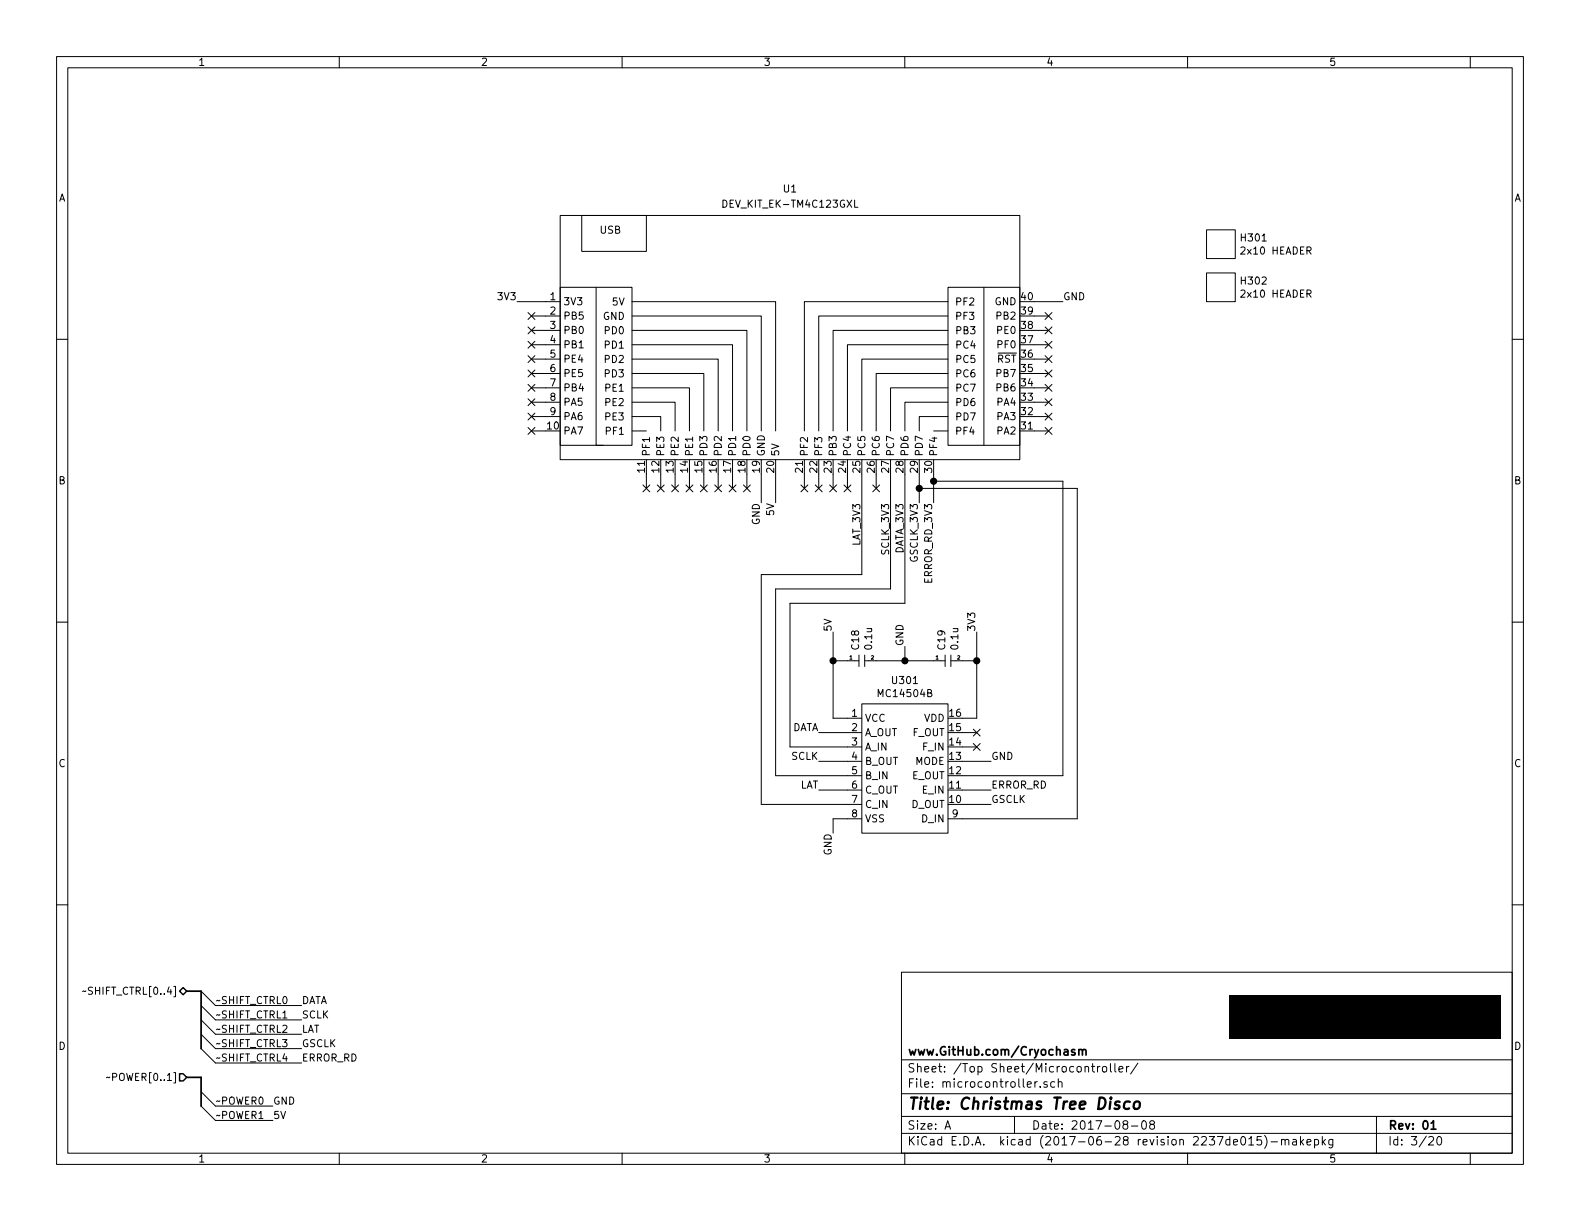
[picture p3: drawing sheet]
EESchema Schematic File Version 2
LIBS:local
LIBS:Christmas_Tree_Disco-cache
EELAYER 26 0
EELAYER END
$Descr A 11000 8500
encoding utf-8
Sheet 3 20
Title "Christmas Tree Disco"
Date "2017-08-08"
Rev "01"
Comp "www.GitHub.com/Cryochasm"
Comment1 ""
Comment2 ""
Comment3 ""
Comment4 ""
$EndDescr
$Comp
L DEV_KIT_EK-TM4C123GXL U1
U 1 1
P 5500 2500
F 0 "U1" H 5500 3687 50  0000 C CNN
F 1 "DEV_KIT_EK-TM4C123GXL" H 5500 3581 50  0000 C CNN
F 2 "local:DEV_KIT_EK-TM4C123GXL" V 6050 1500 60  0001 C CNN
F 3 "http://www.ti.com/lit/ds/spms376e/spms376e.pdf" V 6050 1500 60  0001 C CNN
F 4 "EK-TM4C123GXL" H 5500 2500 60  0001 C CNN "MPN"
F 5 "Development Boards & Kits - ARM TIVA LaunchPAD" H 5500 2500 60  0001 C CNN "Description"
F 6 "No" H 5500 2500 60  0001 C CNN "Included in BOM"
	1    5500 2500
	1    0    0    -1  
$EndComp
Text HLabel 1300 7500 0    50   Input ~ 0
~~POWER[0..1]
Wire Bus Line
	1300 7500 1400 7500
Wire Bus Line
	1400 7500 1400 7700
Entry Wire Line
	1400 7600 1500 7700
Entry Wire Line
	1400 7700 1500 7800
Wire Wire Line
	1500 7700 1900 7700
Wire Wire Line
	1500 7800 1900 7800
Text Label 1900 7800 0    50   ~ 0
5V
Text Label 1900 7700 0    50   ~ 0
GND
Text Label 1500 7700 0    50   ~ 0
~~POWER0
Text Label 1500 7800 0    50   ~ 0
~~POWER1
Text HLabel 1300 6900 0    50   BiDi ~ 0
~~SHIFT_CTRL[0..4]
Wire Bus Line
	1300 6900 1400 6900
Wire Bus Line
	1400 6900 1400 7300
Entry Wire Line
	1400 6900 1500 7000
Entry Wire Line
	1400 7000 1500 7100
Entry Wire Line
	1400 7100 1500 7200
Entry Wire Line
	1400 7200 1500 7300
Entry Wire Line
	1400 7300 1500 7400
Wire Wire Line
	1500 7000 2100 7000
Wire Wire Line
	1500 7100 2100 7100
Wire Wire Line
	1500 7200 2100 7200
Wire Wire Line
	1500 7300 2100 7300
Wire Wire Line
	1500 7400 2100 7400
Text Label 2100 7000 0    50   ~ 0
DATA
Text Label 2100 7100 0    50   ~ 0
SCLK
Text Label 2100 7200 0    50   ~ 0
LAT
Text Label 2100 7300 0    50   ~ 0
GSCLK
Text Label 2100 7400 0    50   ~ 0
ERROR_RD
Text Label 1500 7000 0    50   ~ 0
~~SHIFT_CTRL0
Text Label 1500 7100 0    50   ~ 0
~~SHIFT_CTRL1
Text Label 1500 7200 0    50   ~ 0
~~SHIFT_CTRL2
Text Label 1500 7300 0    50   ~ 0
~~SHIFT_CTRL3
Text Label 1500 7400 0    50   ~ 0
~~SHIFT_CTRL4
Text Label 7400 2100 0    50   ~ 0
GND
Text Label 5400 3500 3    50   ~ 0
5V
Wire Wire Line
	5400 3300 5400 3500
Wire Wire Line
	5300 3300 5300 3500
Wire Wire Line
	7200 2100 7400 2100
Text Label 5300 3500 3    50   ~ 0
GND
$Comp
L Generic H301
U 1 1
P 8500 1700
F 0 "H301" H 8628 1746 50  0000 L CNN
F 1 "2x10 HEADER" H 8628 1655 50  0000 L CNN
F 2 "local:2x10_header_3d" H 8500 1500 50  0001 C CNN
F 3 "http://www.molex.com/pdm_docs/sd/015912200_sd.pdf" H 8500 1700 50  0001 C CNN
F 4 "0015912200" H 8500 1400 50  0001 C CNN "MPN"
F 5 "20 Positions Header, Breakaway Connector 0.100\" (2.54mm) Surface Mount Tin" H 8500 1300 50  0001 C CNN "Description"
F 6 "Yes" H 8500 1200 50  0001 C CNN "Included in BOM"
	1    8500 1700
	1    0    0    -1  
$EndComp
$Comp
L Generic H302
U 1 1
P 8500 2000
F 0 "H302" H 8628 2046 50  0000 L CNN
F 1 "2x10 HEADER" H 8628 1955 50  0000 L CNN
F 2 "local:2x10_header_3d" H 8500 1800 50  0001 C CNN
F 3 "http://www.molex.com/pdm_docs/sd/015912200_sd.pdf" H 8500 2000 50  0001 C CNN
F 4 "0015912200" H 8500 1700 50  0001 C CNN "MPN"
F 5 "20 Positions Header, Breakaway Connector 0.100\" (2.54mm) Surface Mount Tin" H 8500 1600 50  0001 C CNN "Description"
F 6 "Yes" H 8500 1500 50  0001 C CNN "Included in BOM"
	1    8500 2000
	1    0    0    -1  
$EndComp
$Comp
L MC14504B U301
U 1 1
P 6300 5300
F 0 "U301" H 6300 5865 50  0000 C CNN
F 1 "MC14504B" H 6300 5774 50  0000 C CNN
F 2 "local:SOIC-16" H 6200 5800 50  0001 C CNN
F 3 "http://www.onsemi.com/pub/Collateral/MC14504B-D.PDF" H 6300 6000 50  0001 C CNN
F 4 "MC14504BDG" H 6300 6300 50  0001 C CNN "MPN"
F 5 "Voltage Level Translator Unidirectional Circuit 6 Channel 16-SOIC" H 6300 6100 50  0001 C CNN "Description"
F 6 "Yes" H 6300 6200 50  0001 C CNN "Included in BOM"
	1    6300 5300
	1    0    0    -1  
$EndComp
Text Label 6800 4400 1    50   ~ 0
3V3
Text Label 5700 5100 2    50   ~ 0
DATA
Text Label 5700 5300 2    50   ~ 0
SCLK
Text Label 5700 5500 2    50   ~ 0
LAT
Text Label 6900 5600 0    50   ~ 0
GSCLK
Text Label 6900 5500 0    50   ~ 0
ERROR_RD
Wire Wire Line
	5800 5000 5900 5000
Wire Wire Line
	5800 4400 5800 5000
Text Label 5800 4400 1    50   ~ 0
5V
Wire Wire Line
	5900 5700 5800 5700
Wire Wire Line
	5800 5700 5800 5800
Text Label 5800 5800 3    50   ~ 0
GND
Wire Wire Line
	5700 5100 5900 5100
Wire Wire Line
	5700 5300 5900 5300
Wire Wire Line
	5700 5500 5900 5500
Wire Wire Line
	6900 5500 6700 5500
Wire Wire Line
	6900 5600 6700 5600
Text Label 3600 2100 2    50   ~ 0
3V3
Wire Wire Line
	3800 2100 3600 2100
Wire Wire Line
	6800 5000 6700 5000
Wire Wire Line
	6800 4400 6800 5000
Wire Wire Line
	6700 5100 6800 5100
Wire Wire Line
	6700 5200 6800 5200
Wire Wire Line
	6700 5400 7400 5400
NoConn ~ 6800 5100
NoConn ~ 6800 5200
Wire Wire Line
	6500 3300 6500 3500
Wire Wire Line
	7500 3400 7500 5700
Wire Wire Line
	7500 5700 6700 5700
Wire Wire Line
	5900 5200 5500 5200
Wire Wire Line
	5500 5200 5500 4200
Wire Wire Line
	5900 5400 5400 5400
Wire Wire Line
	5400 5400 5400 4100
Wire Wire Line
	5900 5600 5300 5600
Wire Wire Line
	5300 5600 5300 4000
Wire Wire Line
	3800 2200 3700 2200
Wire Wire Line
	3800 2300 3700 2300
Wire Wire Line
	3800 2400 3700 2400
Wire Wire Line
	3800 2500 3700 2500
Wire Wire Line
	3800 2600 3700 2600
Wire Wire Line
	3800 2700 3700 2700
Wire Wire Line
	3800 2800 3700 2800
Wire Wire Line
	3800 2900 3700 2900
Wire Wire Line
	3800 3000 3700 3000
NoConn ~ 3700 2200
NoConn ~ 3700 2300
NoConn ~ 3700 2400
NoConn ~ 3700 2500
NoConn ~ 3700 2600
NoConn ~ 3700 2700
NoConn ~ 3700 2800
NoConn ~ 3700 2900
NoConn ~ 3700 3000
NoConn ~ 7300 2200
NoConn ~ 7300 2300
NoConn ~ 7300 2400
NoConn ~ 7300 2500
NoConn ~ 7300 2600
NoConn ~ 7300 2700
NoConn ~ 7300 2800
NoConn ~ 7300 2900
Wire Wire Line
	7200 2200 7300 2200
Wire Wire Line
	7200 2300 7300 2300
Wire Wire Line
	7200 2400 7300 2400
Wire Wire Line
	7200 2500 7300 2500
Wire Wire Line
	7200 2600 7300 2600
Wire Wire Line
	7200 2700 7300 2700
Wire Wire Line
	7200 2800 7300 2800
Wire Wire Line
	7200 2900 7300 2900
Wire Wire Line
	5600 3300 5600 3400
Wire Wire Line
	5700 3300 5700 3400
Wire Wire Line
	5800 3300 5800 3400
Wire Wire Line
	5900 3300 5900 3400
Wire Wire Line
	6000 3300 6000 4000
Wire Wire Line
	6100 3300 6100 3400
Wire Wire Line
	4500 3300 4500 3400
Wire Wire Line
	4600 3300 4600 3400
Wire Wire Line
	4700 3300 4700 3400
Wire Wire Line
	4800 3300 4800 3400
Wire Wire Line
	4900 3300 4900 3400
Wire Wire Line
	5000 3300 5000 3400
Wire Wire Line
	5100 3300 5100 3400
Wire Wire Line
	5200 3300 5200 3400
NoConn ~ 4500 3400
NoConn ~ 4600 3400
NoConn ~ 4700 3400
NoConn ~ 4800 3400
NoConn ~ 4900 3400
NoConn ~ 5000 3400
NoConn ~ 5100 3400
NoConn ~ 5200 3400
NoConn ~ 5600 3400
NoConn ~ 5700 3400
NoConn ~ 5800 3400
NoConn ~ 5900 3400
NoConn ~ 7300 3000
NoConn ~ 6100 3400
Wire Wire Line
	6700 5300 6900 5300
Text Label 6900 5300 0    50   ~ 0
GND
$Comp
L Capacitor C18
U 1 1
P 6000 4600
F 0 "C18" V 5954 4668 50  0000 L CNN
F 1 "0.1u" V 6045 4668 50  0000 L CNN
F 2 "local:SMD-0805" H 6000 4600 60  0001 C CNN
F 3 "http://www.samsungsem.com/kr/support/library/product-catalog/mlcc.jsp" H 6000 4600 60  0001 C CNN
F 4 "CL21B104KACWPNC" H 6000 4600 60  0001 C CNN "MPN"
F 5 "0.1µF ±10% 25V Ceramic Capacitor X7R 0805 (2012 Metric)" H 6000 4600 60  0001 C CNN "Description"
F 6 "Yes" H 6000 4600 60  0001 C CNN "Included in BOM"
	1    6000 4600
	1    0    0    -1  
$EndComp
Wire Wire Line
	5900 4600 5800 4600
Connection ~ 5800 4600
Wire Wire Line
	6100 4600 6500 4600
Wire Wire Line
	6700 4600 6800 4600
Connection ~ 6800 4600
Wire Wire Line
	6300 4600 6300 4500
Connection ~ 6300 4600
Text Label 6300 4500 1    50   ~ 0
GND
Text Label 6400 3500 3    50   ~ 0
GSCLK_3V3
Text Label 6500 3500 3    50   ~ 0
ERROR_RD_3V3
Text Label 6300 3500 3    50   ~ 0
DATA_3V3
Text Label 6200 3500 3    50   ~ 0
SCLK_3V3
Text Label 6000 3500 3    50   ~ 0
LAT_3V3
$Comp
L Capacitor C19
U 1 1
P 6600 4600
F 0 "C19" V 6554 4668 50  0000 L CNN
F 1 "0.1u" V 6645 4668 50  0000 L CNN
F 2 "local:SMD-0805" H 6600 4600 60  0001 C CNN
F 3 "http://www.samsungsem.com/kr/support/library/product-catalog/mlcc.jsp" H 6600 4600 60  0001 C CNN
F 4 "CL21B104KACWPNC" H 6600 4600 60  0001 C CNN "MPN"
F 5 "0.1µF ±10% 25V Ceramic Capacitor X7R 0805 (2012 Metric)" H 6600 4600 60  0001 C CNN "Description"
F 6 "Yes" H 6600 4600 60  0001 C CNN "Included in BOM"
	1    6600 4600
	1    0    0    -1  
$EndComp
Wire Wire Line
	6400 3300 6400 3500
Wire Wire Line
	6400 3400 7500 3400
Connection ~ 6400 3400
Wire Wire Line
	6500 3350 7400 3350
Connection ~ 6500 3350
Wire Wire Line
	7400 3350 7400 5400
Wire Wire Line
	6300 3300 6300 4200
Wire Wire Line
	6300 4200 5500 4200
Wire Wire Line
	6200 3300 6200 4100
Wire Wire Line
	6200 4100 5400 4100
Wire Wire Line
	6000 4000 5300 4000
Wire Wire Line
	7300 3000 7200 3000
$EndSCHEMATC
